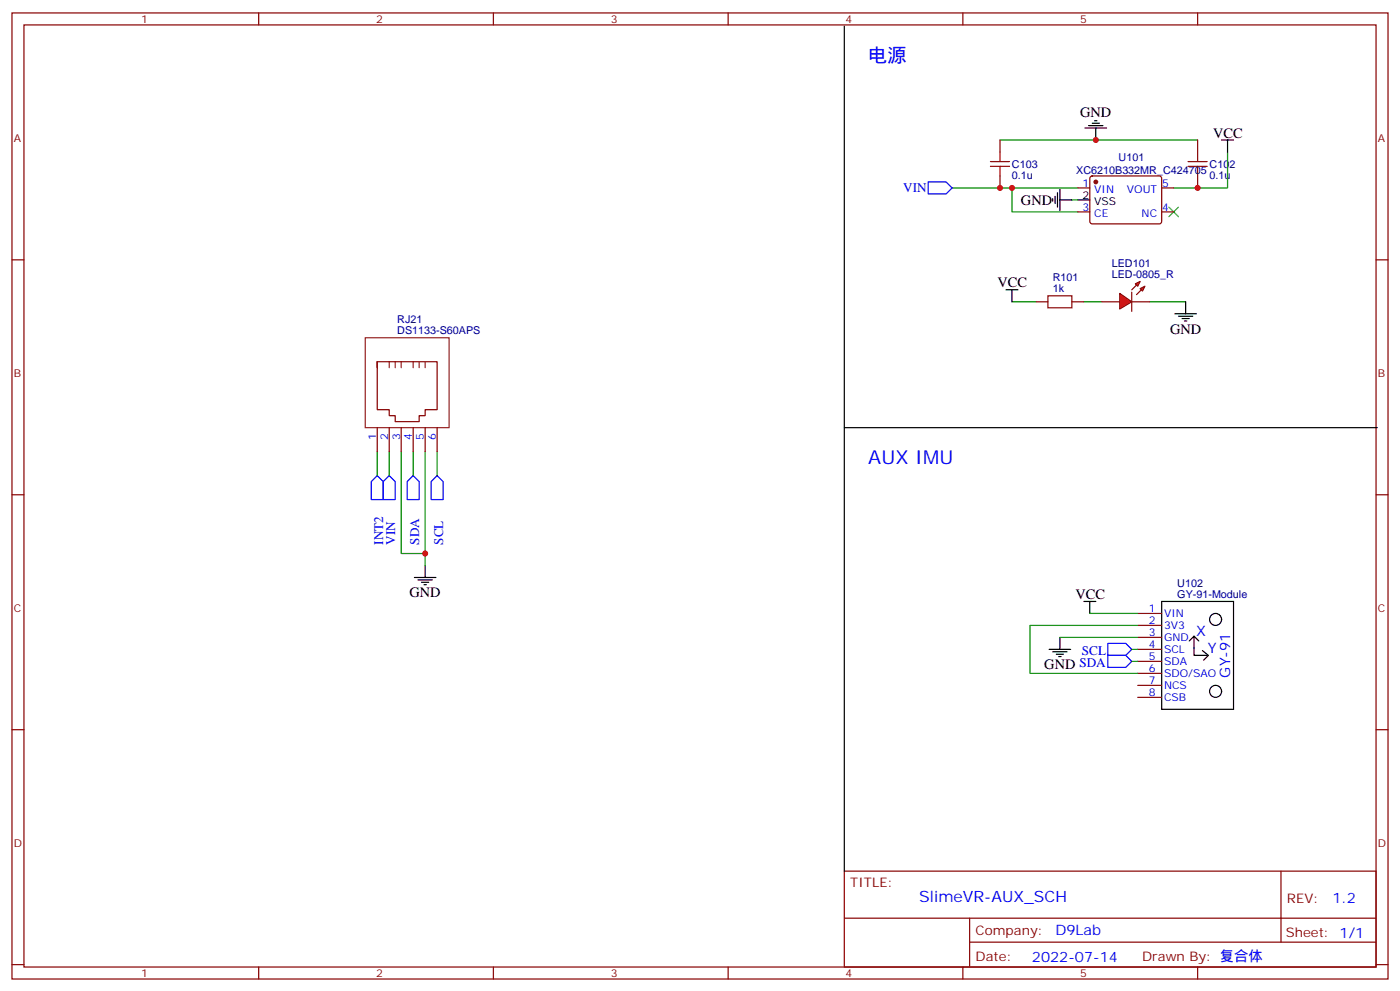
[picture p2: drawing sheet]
<svg xmlns="http://www.w3.org/2000/svg" width="412mm" height="292mm" viewBox="0 0 412 292" stroke-linecap="round" stroke-linejoin="round" font-family="sans-serif">
<g fill="none" stroke="#870000" stroke-width=".35">
<path d="M3.5 3.8h405.4v284.3h-405.4zM7.1 7.3h398.2v277.3h-398.2zM76.2 3.8v3.5M145.3 3.8v3.5M214.5 3.8v3.5M283.6 3.8v3.5M352.8 3.8v3.5M294.6 41.2v3.5M294.6 51.8v3.5M317.5 55.3h3.5M321.3 52l.4-.2h20.1l.4 .7-.1 13-.6 .4-20-.1-.5-.6v-12.7zM342.2 55.3h3.5"/>
<path d="M352.8 41.2v3.5M352.8 51.8v3.5M3.5 76.5h3.6M317.5 62.4h3.5M342.2 62.4h3.5M405.3 76.5h3.6M3.5 145.6h3.6M405.3 145.6h3.6M335.1 180.6h7.1M335.1 184.1h7.1M335.1 187.6h7.1M335.1 191.1h7.1"/>
<path d="M335.1 194.7h7.1M335.1 198.2h7.1M3.5 214.8h3.6M335.1 201.7h7.1M335.1 205.2h7.1M405.3 214.8h3.6M248.7 256.4h156.6v28.2h-156.6zM377.3 256.4v20.9M248.7 270.2h156.5M285.6 277.3h119.6M285.6 270.2v14.2M3.5 283.9h3.6"/>
<path d="M76.2 284.6v3.5M145.3 284.6v3.5M214.5 284.6v3.5M283.6 284.6v3.5M352.8 284.6v3.5M405.3 283.9h3.6"/>
</g>
<path d="M111.1 140l1.8 1.7v5.3h-3.5v-5.3zM114.7 140l1.7 1.7v5.3h-3.5v-5.3zM128.8 140l1.7 1.7v5.3h-3.5v-5.3zM119.9 141.7l1.8-1.7 1.8 1.7v5.3h-3.6zM326.3 189.4h5.3l1.8 1.7-1.8 1.8h-5.3zM326.3 192.9h5.3l1.8 1.8-1.8 1.7h-5.3z" fill="none" stroke="#00f" stroke-width=".35"/>
<g fill="none" stroke="#000" stroke-width=".35">
<path d="M319.6 37.7h6.4M320.7 37h4.2M321.7 36.3h2.1M322.4 35.6h.7M322.8 37.7v3.5M317.5 58.8h3.5M359.8 41.2h3.6M361.6 41.2v3.5M346.1 92.4h6.3M347.1 93.1h4.3M348.2 93.8h2.1M348.9 94.5h.7"/>
<path d="M349.2 88.8v3.6M319.3 177h3.5M321 177v3.6M342.2 177h21.2v31.8h-21.2zM309 191.1h6.4M310.1 191.8h4.2M311.1 192.5h2.2M311.9 193.3h.7M312.2 187.6v3.5M350.3 188.7l1.4-1.4v5.6h3.9M351.7 187.3l1.4 1.4M354.2 191.5l1.8 1.4-1.5 1.4"/>
<circle cx="358.1" cy="182.3" r="1.76"/>
<circle cx="358.1" cy="203.5" r="1.76"/>
</g>
<g fill="none" stroke="#008700" stroke-width=".35">
<path d="M280.5 55.3h37M294.6 41.2h58.2M298.1 55.3v7.1h19.4M315.7 58.8h1.8M361.6 44.7v10.6h-15.9M298.1 88.8h7.1M319.3 88.8h5.3M338.7 88.8h10.5M312.2 187.6h22.9M321 180.6h14.1M333.4 191.1h1.7M333.4 194.7h1.7"/>
<path d="M335.1 184.1h-31.7v14.1h31.7"/>
</g>
<path d="M291.7 49h5.7M291.7 47.6h5.7M294.6 44.7v2.9M294.6 49v2.8M350 49h5.6M350 47.6h5.6M352.8 44.7v2.9M352.8 49v2.8" fill="none" stroke="#a10000" stroke-width=".35"/>
<path d="M344.3 61l2.8 2.8M347.1 61l-2.8 2.8" fill="none" stroke="#3c3" stroke-width=".35"/>
<circle cx="322.8" cy="53.6" r=".53" fill="#870000" stroke="#870000" stroke-width=".35"/>
<g fill="#f00" stroke="#870000" stroke-width=".35">
<path d="M329.8 86.4l3.6 2.4-3.6 2.1z"/>
<path d="M333.4 86v5.7z"/>
</g>
<g fill="#870000" stroke="#870000" stroke-width=".35">
<path d="M333.4 85.3l1.4-1.4z"/>
<path d="M334.8 86.7l1.4-1.4z"/>
</g>
<g fill="#f00" stroke="#870000" stroke-width=".35">
<path d="M334.4 83.5l1.4-.7-.7 1.4z"/>
<path d="M335.8 84.9l1.5-.7-.8 1.5z"/>
</g>
<path d="M305.2 88.8h3.5M315.7 88.8h3.6M324.6 88.8h5.2M333.4 88.8h5.3M111.1 106.5h17.7v14.1h-3.6v1.7h-1.7v1.8h-7.1v-1.8h-1.7v-1.7h-3.6v-14.1v1.7M111.1 125.9v7M114.7 125.9v7M118.2 125.9v7M121.7 125.9v7M125.2 125.9v7M128.8 125.9v7" fill="none" stroke="#870000" stroke-width=".35"/>
<path d="M308.7 87.1h7v3.5h-7z" fill="none" stroke="#a10000" stroke-width=".35"/>
<g fill="none" stroke="#000" stroke-width=".35">
<path d="M248.7 7.7v118.2h157M310.1 58.5v.7M310.8 57.8v2.1M311.5 56.7v4.3M312.2 58.8h3.5M312.2 55.7v6.3M296.3 85.3h3.6M298.1 85.3v3.5M248.7 125.9v130.5M122.1 170h6.3M123.1 170.7h4.3M124.2 171.4h2.1"/>
<path d="M124.9 172.1h.7M125.2 166.4v3.6"/>
</g>
<path d="M273.4 53.6h5.3l1.8 1.7-1.8 1.8h-5.3z" fill="none" stroke="#00f" stroke-width=".35"/>
<path d="M111.1 132.9v7.1M114.7 132.9v7.1M118.2 132.9v30h7M121.7 132.9v7.1M125.2 132.9v33.5M128.8 132.9v7.1" fill="none" stroke="#008700" stroke-width=".35"/>
<path d="M107.6 99.4h24.7v26.5h-24.7zM114.7 106.5v1.7M116.4 106.5v1.7M118.2 106.5v1.7M121.7 106.5v1.7M123.5 106.5v1.7M125.2 106.5v1.7" fill="none" stroke="#8c2424" stroke-width=".35"/>
<g fill="#c00">
<circle cx="322.8" cy="41.2" r=".88"/>
<circle cx="352.8" cy="55.3" r=".88"/>
<circle cx="294.6" cy="55.3" r=".88"/>
<circle cx="298.1" cy="55.3" r=".88"/>
<circle cx="125.2" cy="162.9" r=".88"/>
</g>
<g font-size="5.6" fill="#00f">
<text x="255.8" y="18.3">电源</text>
<text x="255.8" y="136.5">AUX IMU</text>
</g>
<text font-size="4.6" fill="#00f" x="270.8" y="265.4">SlimeVR-AUX_SCH</text>
<g font-size="4.2">
<text x="318.2" y="34.5">GND</text>
<text x="357.4" y="40.5">VCC</text>
<text x="300.7" y="60.3">GND</text>
<text x="293.9" y="84.6">VCC</text>
<text x="344.7" y="98.4">GND</text>
<text x="120.6" y="175.6">GND</text>
<text x="316.8" y="176.3">VCC</text>
<text x="307.6" y="196.8">GND SDA</text>
</g>
<g font-size="4.2" fill="#00f">
<text x="352.3" y="187.3">X</text>
<text x="355.8" y="192.2">Y</text>
<text x="362.3" y="199.4" transform="rotate(-90 362.3 199.4)">GY-91</text>
<text x="392.5" y="265.7">1.2</text>
<text x="310.9" y="275.2">D9Lab</text>
<text x="304" y="283">2022-07-14</text>
</g>
<g font-size="3.9" fill="#00f">
<text x="266.1" y="56.6">VIN</text>
<text x="112.9" y="160.3" transform="rotate(-90 112.9 160.3)">INT2</text>
<text x="116.4" y="160.3" transform="rotate(-90 116.4 160.3)">VIN</text>
<text x="123.5" y="160.3" transform="rotate(-90 123.5 160.3)">SDA</text>
<text x="130.5" y="160.3" transform="rotate(-90 130.5 160.3)">SCL</text>
<text x="318.7" y="192.9">SCL</text>
</g>
<g font-size="3.9" fill="#800">
<text x="250.5" y="261">TITLE:</text>
<text x="379.1" y="265.7">REV:</text>
<text x="287.4" y="275.2">Company:</text>
<text x="378.7" y="275.8">Sheet: 1/1</text>
<text x="287.4" y="282.9">Date:</text>
<text x="336.4" y="282.9">Drawn By: 复合体</text>
</g>
<g font-size="3.2" fill="#800">
<text x="41.6" y="6.8">1</text>
<text x="110.8" y="6.8">2</text>
<text x="179.9" y="6.8">3</text>
<text x="249.1" y="6.8">4</text>
<text x="318.2" y="6.8">5</text>
<text x="4.1" y="41.9">A</text>
<text x="405.9" y="41.9">A</text>
<text x="4.1" y="111.1">B</text>
<text x="405.9" y="111.1">B</text>
<text x="4.1" y="180.2">C</text>
<text x="405.9" y="180.2">C</text>
<text x="4.1" y="249.3">D</text>
<text x="405.9" y="249.3">D</text>
<text x="41.6" y="287.6">1</text>
<text x="110.8" y="287.6">2</text>
<text x="179.9" y="287.6">3</text>
<text x="249.1" y="287.6">4</text>
<text x="318.2" y="287.6">5</text>
</g>
<g font-size="3.2" fill="#000080">
<text x="329.5" y="47.5">U101</text>
<text x="298.1" y="52.6">0.1u</text>
<text x="298.1" y="49.4">C103</text>
<text x="317" y="51.2">XC6210B332MR_C424705</text>
<text x="356.3" y="52.6">0.1u</text>
<text x="356.3" y="49.4">C102</text>
<text x="310.1" y="82.8">R101</text>
<text x="327.5" y="81.8">LED-0805_R</text>
<text x="327.5" y="78.5">LED101</text>
<text x="310.1" y="86">1k</text>
<text x="117" y="95.2">RJ21</text>
<text x="117" y="98.4">DS1133-S60APS</text>
<text x="346.8" y="172.6">U102</text>
<text x="346.8" y="175.9">GY-91-Module</text>
</g>
<g font-size="3.2">
<text x="318.8" y="58.5">2</text>
<text x="322.3" y="60.3">VSS</text>
</g>
<g font-size="3.2" fill="#00f">
<text x="318.8" y="55">1</text>
<text x="322.3" y="56.7">VIN</text>
<text x="331.9" y="56.7">VOUT</text>
<text x="342.4" y="55">5</text>
<text x="318.8" y="62">3</text>
<text x="322.3" y="63.8">CE</text>
<text x="336.3" y="63.8">NC</text>
<text x="342.4" y="62">4</text>
<text x="110.8" y="129.6" transform="rotate(-90 110.8 129.6)">1</text>
<text x="114.3" y="129.6" transform="rotate(-90 114.3 129.6)">2</text>
<text x="117.8" y="129.6" transform="rotate(-90 117.8 129.6)">3</text>
<text x="121.4" y="129.6" transform="rotate(-90 121.4 129.6)">4</text>
<text x="124.9" y="129.6" transform="rotate(-90 124.9 129.6)">5</text>
<text x="128.4" y="129.6" transform="rotate(-90 128.4 129.6)">6</text>
<text x="338.4" y="180.2">1</text>
<text x="338.4" y="183.7">2</text>
<text x="342.9" y="181.6">VIN</text>
<text x="342.9" y="185.1">3V3</text>
<text x="338.4" y="187.3">3</text>
<text x="338.4" y="190.8">4</text>
<text x="342.9" y="188.7">GND</text>
<text x="338.4" y="194.3">5</text>
<text x="338.4" y="197.8">6</text>
<text x="342.9" y="192.2">SCL</text>
<text x="342.9" y="195.7">SDA</text>
<text x="338.4" y="201.4">7</text>
<text x="342.9" y="199.2">SDO/SAO</text>
<text x="342.9" y="202.8">NCS</text>
<text x="338.4" y="204.9">8</text>
<text x="342.9" y="206.3">CSB</text>
</g>
</svg>
